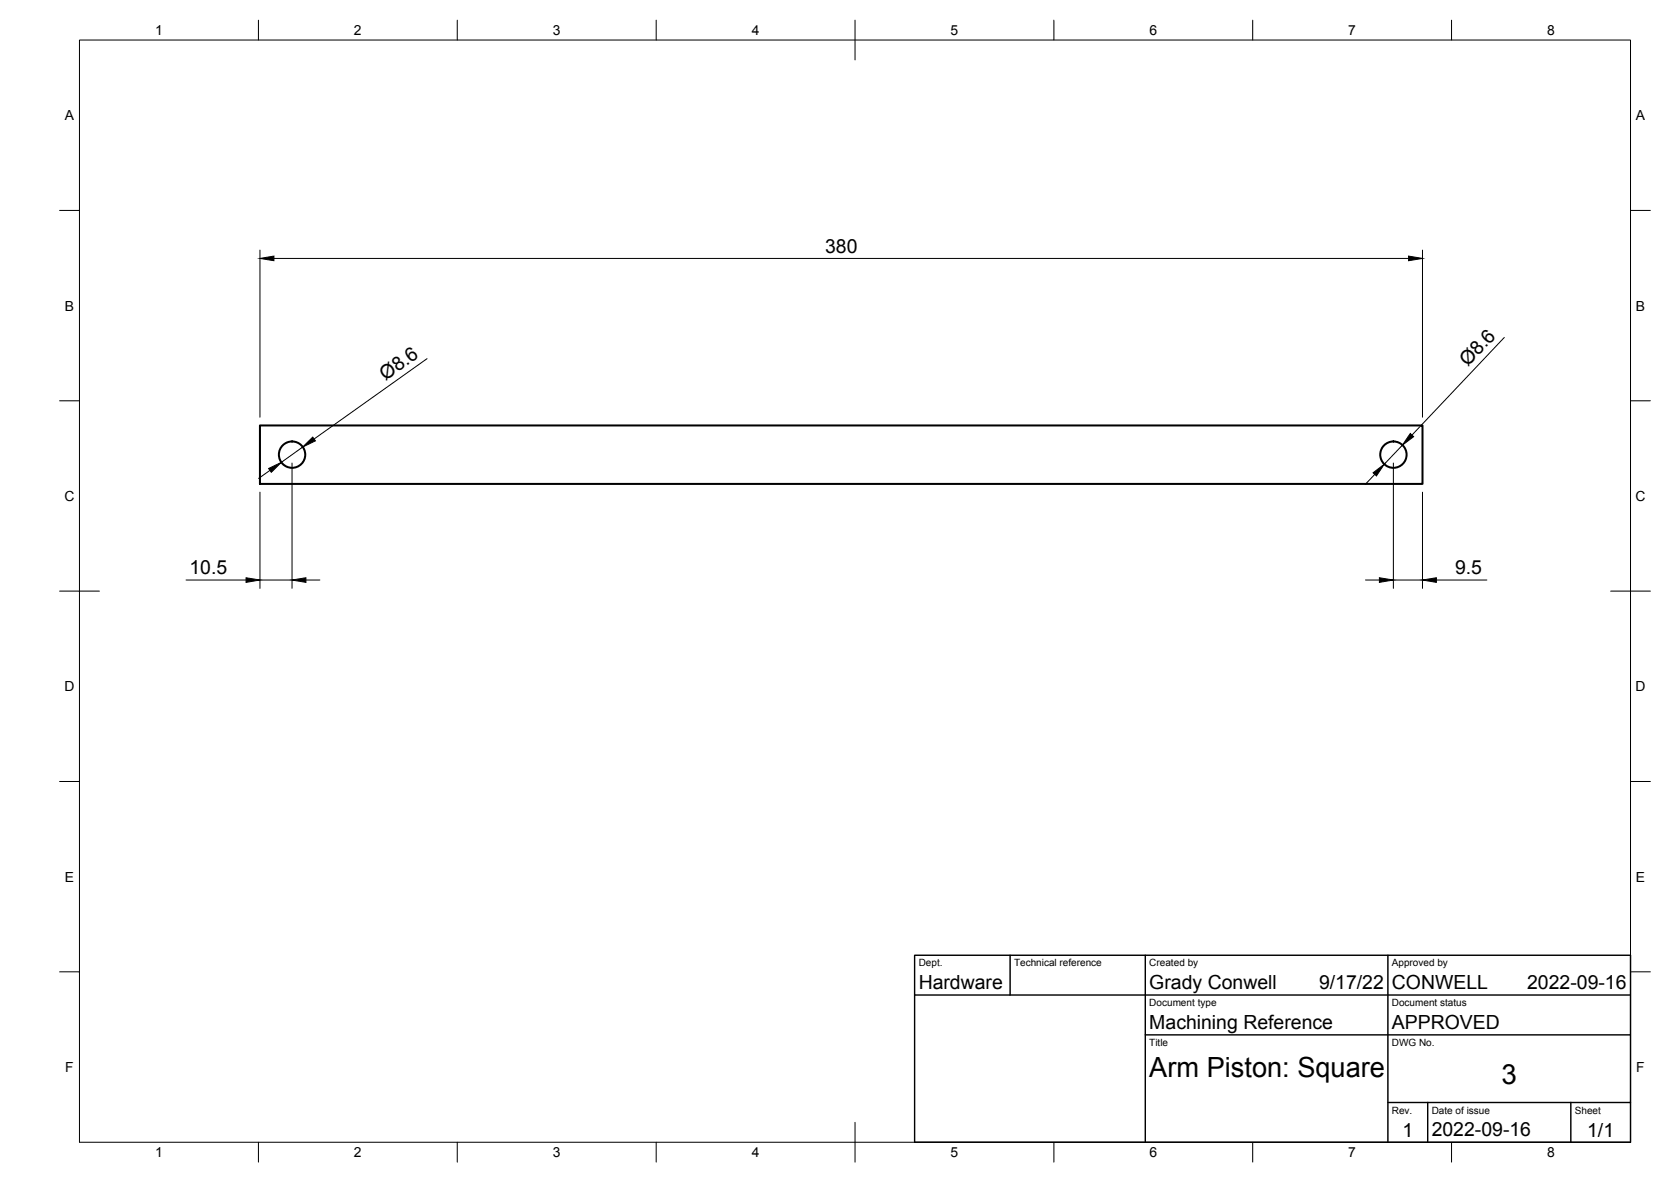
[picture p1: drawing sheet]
<svg xmlns="http://www.w3.org/2000/svg" width="420mm" height="297mm" viewBox="0 0 420 297" stroke-linecap="round" stroke-linejoin="round" font-family="sans-serif">
<!-- layer: Visible -->
<g fill="none" stroke="#000" stroke-width=".51">
<path d="M65.4 106.9h292.3v14.7h-292.3z"/>
<circle cx="73.4" cy="114.3" r="3.3"/>
<circle cx="350.4" cy="114.3" r="3.3"/>
</g>
<!-- layer: Border -->
<g fill="none" stroke="#000" stroke-width=".25">
<path d="M20 10.1h390v276.9h-390zM65 5.1v5M115 5.1v5M165 5.1v5M215 5.1v10M265 5.1v5M315 5.1v5M365 5.1v5M15 52.9h5M410 52.9h5M15 100.7h5M410 100.7h5"/>
<path d="M15 148.6h10M405 148.6h10M15 196.4h5M410 196.4h5M15 244.2h5M410 244.2h5M65 287v5M115 287v5M165 287v5M215 282.1v9.9M265 287v5M315 287v5"/>
<path d="M365 287v5"/>
</g>
<!-- layer: TitleBlock -->
<path d="M230 240.1h180v46.9h-180zM230 250h180M254 240.1v9.9M288 240.1v46.9M349 240.1v46.9M288 260.1h122M349 277.1h61M359 277.1v9.9M395 277.1v9.9" fill="none" stroke="#000" stroke-width=".36"/>
<!-- layer: Dimensions -->
<g fill="none" stroke="#000" stroke-width=".25">
<path d="M65.4 62.9v41.9M68.9 64.9h285.3M357.7 62.9v41.9M107.4 90.1l-28.4 20.2M378.2 84.8l-23.2 24.5M67.9 118.2l-2.9 2M73.4 116.4v31.5M76.1 112.3l-5.4 3.9M345.7 119.2l-2.4 2.6M350.4 116.4v31.5M352.6 111.9l-4.5 4.8M65.4 123.7v24.2"/>
<path d="M357.7 123.7v24.2M46.8 145.8h15.1M65.4 145.8h8M76.9 145.8h3.5M343.3 145.8h3.5M350.4 145.8h7.3M361.2 145.8h12.7"/>
</g>
<path d="M65.4 64.9l3.5-.5v1.1zM354.2 64.4l3.5 .5-3.5 .6zM67.5 117.7l3.2-1.5-2.5 2.5zM76.1 112.3l2.5-2.5 .7 1zM345.2 118.8l2.9-2.1-2 2.9zM354.6 108.9l.9 .8-2.9 2.2zM61.9 145.2l3.5 .6-3.5 .6zM73.4 145.8l3.5-.6v1.2zM346.8 145.2l3.6 .6-3.6 .6zM357.7 145.8l3.5-.6v1.2z" fill="#000" stroke="#000" stroke-width=".25"/>
<g font-size="7">
<text x="289" y="270.6">Arm Piston: Square</text>
<text x="377.5" y="272.3">3</text>
</g>
<g font-size="4.9">
<text x="207.5" y="63.5">380</text>
<text x="96.9" y="95.7" transform="rotate(-35 96.9 95.7)">Ø8.6</text>
<text x="369" y="92.3" transform="rotate(-47 369 92.3)">Ø8.6</text>
<text x="47.6" y="144.3">10.5</text>
<text x="365.9" y="144.3">9.5</text>
<text x="231" y="248.5">Hardware</text>
<text x="289" y="248.5">Grady Conwell</text>
<text x="331.7" y="248.5">9/17/22</text>
<text x="350" y="248.5">CONWELL</text>
<text x="384" y="248.5">2022-09-16</text>
<text x="289" y="258.6">Machining Reference</text>
<text x="350" y="258.6">APPROVED</text>
<text x="352.6" y="285.7">1</text>
<text x="360" y="285.5">2022-09-16</text>
<text x="399.1" y="285.7">1/1</text>
</g>
<g font-size="3.5">
<text x="39" y="8.8">1</text>
<text x="89" y="8.8">2</text>
<text x="139" y="8.8">3</text>
<text x="189" y="8.8">4</text>
<text x="239" y="8.8">5</text>
<text x="289" y="8.8">6</text>
<text x="339" y="8.8">7</text>
<text x="389" y="8.8">8</text>
<text x="16.3" y="30.2">A</text>
<text x="411.3" y="30.2">A</text>
<text x="16.3" y="78">B</text>
<text x="411.3" y="78">B</text>
<text x="16.2" y="125.9">C</text>
<text x="411.2" y="125.9">C</text>
<text x="16.2" y="173.7">D</text>
<text x="411.2" y="173.7">D</text>
<text x="16.3" y="221.6">E</text>
<text x="411.3" y="221.6">E</text>
<text x="16.4" y="269.4">F</text>
<text x="411.4" y="269.4">F</text>
<text x="39" y="290.8">1</text>
<text x="89" y="290.8">2</text>
<text x="139" y="290.8">3</text>
<text x="189" y="290.8">4</text>
<text x="239" y="290.8">5</text>
<text x="289" y="290.8">6</text>
<text x="339" y="290.8">7</text>
<text x="389" y="290.8">8</text>
</g>
<g font-size="2.5">
<text x="231" y="242.9">Dept.</text>
<text x="255" y="242.9">Technical reference</text>
<text x="289" y="242.9">Created by</text>
<text x="350" y="242.9">Approved by</text>
<text x="289" y="252.8">Document type</text>
<text x="350" y="252.8">Document status</text>
<text x="289" y="262.9">Title</text>
<text x="350" y="262.9">DWG No.</text>
<text x="350" y="279.9">Rev.</text>
<text x="360" y="279.9">Date of issue</text>
<text x="396" y="279.9">Sheet</text>
</g>
</svg>
